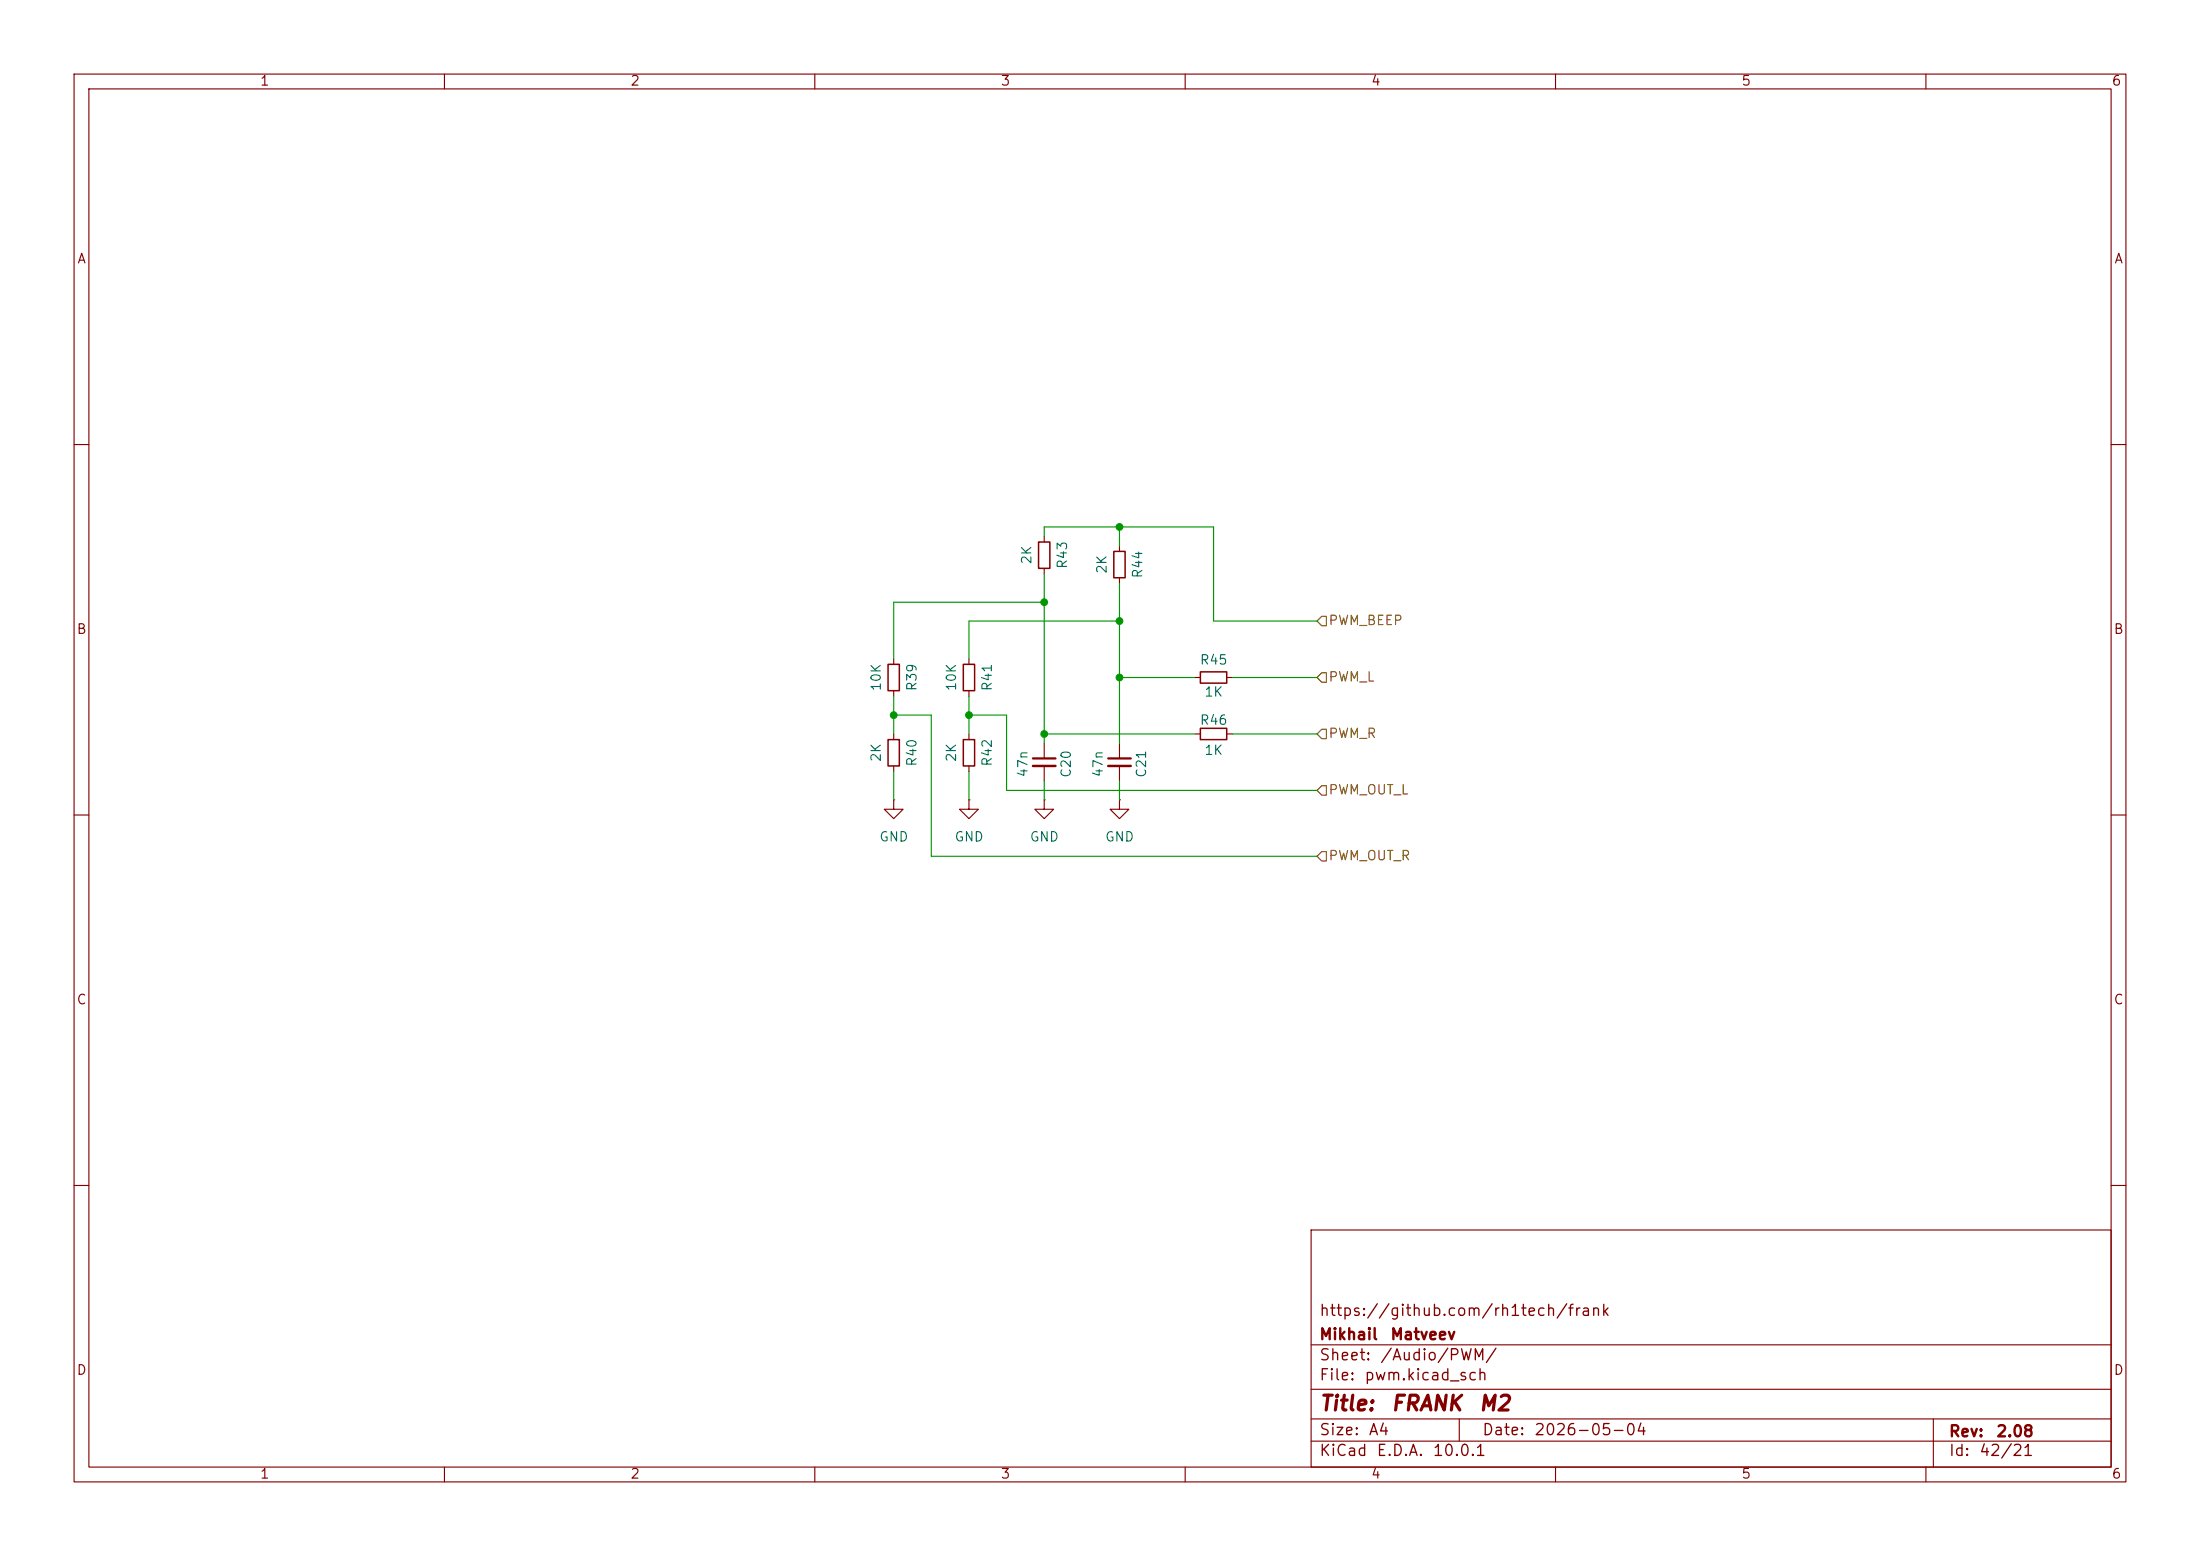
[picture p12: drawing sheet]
(kicad_sch
 (version 20260306)
 (generator "eeschema")
 (generator_version "10.0")
 (paper "A4")
 (title_block
  (title "${NAME} ${MODEL}")
  (date "${DATE}")
  (rev "${VERSION}")
  (company "Mikhail Matveev")
  (comment 1 "https://github.com/rh1tech/frank"))
 (lib_symbols
  (symbol "FRANK:C_Small"
   (pin_numbers (hide yes))
   (pin_names
    (offset 0.254) (hide yes)) (exclude_from_sim no) (in_bom yes) (on_board yes)
   (in_pos_files yes)
   (duplicate_pin_numbers_are_jumpers no)
   (property "Reference" "C" (at 0.254 1.778 0) (show_name no) (do_not_autoplace no) (effects (font (size 1.27 1.27)) (justify left)))
   (property "Value" "C_Small" (at 0.254 -2.032 0) (show_name no) (do_not_autoplace no) (effects (font (size 1.27 1.27)) (justify left)))
   (property "Footprint" "" (at 0 0 0) (show_name no) (do_not_autoplace no) (hide yes) (effects (font (size 1.27 1.27))))
   (property "Datasheet" "" (at 0 0 0) (show_name no) (do_not_autoplace no) (hide yes) (effects (font (size 1.27 1.27))))
   (property "Description" "Unpolarized capacitor, small symbol" (at 0 0 0) (show_name no) (do_not_autoplace no) (hide yes) (effects (font (size 1.27 1.27))))
   (symbol "C_Small_0_1"
    (polyline (pts (xy -1.524 0.508) (xy 1.524 0.508)) (stroke (width 0.3048) (type default)) (fill (type none)))
    (polyline (pts (xy -1.524 -0.508) (xy 1.524 -0.508)) (stroke (width 0.3302) (type default)) (fill (type none))))
   (symbol "C_Small_1_1"
    (pin passive line (at 0 2.54 270) (length 2.032) (name "" (effects (font (size 1.27 1.27)))) (number "1" (effects (font (size 1.27 1.27)))))
    (pin passive line (at 0 -2.54 90) (length 2.032) (name "" (effects (font (size 1.27 1.27)))) (number "2" (effects (font (size 1.27 1.27))))))
   (embedded_fonts no))
  (symbol "FRANK:R_Small"
   (pin_numbers (hide yes))
   (pin_names
    (offset 0.254) (hide yes)) (exclude_from_sim no) (in_bom yes) (on_board yes)
   (in_pos_files yes)
   (duplicate_pin_numbers_are_jumpers no)
   (property "Reference" "R" (at 0 0 90) (show_name no) (do_not_autoplace no) (effects (font (size 1.016 1.016))))
   (property "Value" "R_Small" (at 1.778 0 90) (show_name no) (do_not_autoplace no) (effects (font (size 1.27 1.27))))
   (property "Footprint" "" (at 0 0 0) (show_name no) (do_not_autoplace no) (hide yes) (effects (font (size 1.27 1.27))))
   (property "Datasheet" "" (at 0 0 0) (show_name no) (do_not_autoplace no) (hide yes) (effects (font (size 1.27 1.27))))
   (property "Description" "Resistor, small symbol" (at 0 0 0) (show_name no) (do_not_autoplace no) (hide yes) (effects (font (size 1.27 1.27))))
   (symbol "R_Small_0_1"
    (rectangle (start -0.762 1.778) (end 0.762 -1.778) (stroke (width 0.2032) (type default)) (fill (type none))))
   (symbol "R_Small_1_1"
    (pin passive line (at 0 2.54 270) (length 0.762) (name "" (effects (font (size 1.27 1.27)))) (number "1" (effects (font (size 1.27 1.27)))))
    (pin passive line (at 0 -2.54 90) (length 0.762) (name "" (effects (font (size 1.27 1.27)))) (number "2" (effects (font (size 1.27 1.27))))))
   (embedded_fonts no))
  (symbol "power:GND"
   (power global)
   (pin_numbers (hide yes))
   (pin_names
    (offset 0) (hide yes)) (exclude_from_sim no) (in_bom yes) (on_board yes)
   (in_pos_files yes)
   (duplicate_pin_numbers_are_jumpers no)
   (property "Reference" "#PWR" (at 0 -6.35 0) (show_name no) (do_not_autoplace no) (hide yes) (effects (font (size 1.27 1.27))))
   (property "Value" "GND" (at 0 -3.81 0) (show_name no) (do_not_autoplace no) (effects (font (size 1.27 1.27))))
   (property "Footprint" "" (at 0 0 0) (show_name no) (do_not_autoplace no) (hide yes) (effects (font (size 1.27 1.27))))
   (property "Datasheet" "" (at 0 0 0) (show_name no) (do_not_autoplace no) (hide yes) (effects (font (size 1.27 1.27))))
   (property "Description" "Power symbol creates a global label with name \"GND\" , ground" (at 0 0 0) (show_name no) (do_not_autoplace no) (hide yes) (effects (font (size 1.27 1.27))))
   (symbol "GND_0_1"
    (polyline (pts (xy 0 0) (xy 0 -1.27) (xy 1.27 -1.27) (xy 0 -2.54) (xy -1.27 -1.27) (xy 0 -1.27)) (stroke (width 0) (type default)) (fill (type none))))
   (symbol "GND_1_1"
    (pin power_in line (at 0 0 270) (length 0) (name "" (effects (font (size 1.27 1.27)))) (number "1" (effects (font (size 1.27 1.27))))))
   (embedded_fonts no)))
 (junction
  (at 140.97 99.06)
  (diameter 0)
  (color 0 0 0 0))
 (junction
  (at 151.13 71.12)
  (diameter 0)
  (color 0 0 0 0))
 (junction
  (at 140.97 81.28)
  (diameter 0)
  (color 0 0 0 0))
 (junction
  (at 151.13 83.82)
  (diameter 0)
  (color 0 0 0 0))
 (junction
  (at 130.81 96.52)
  (diameter 0)
  (color 0 0 0 0))
 (junction
  (at 120.65 96.52)
  (diameter 0)
  (color 0 0 0 0))
 (junction
  (at 151.13 91.44)
  (diameter 0)
  (color 0 0 0 0))
 (wire
  (pts (xy 151.13 83.82) (xy 151.13 91.44))
  (stroke (width 0) (type default)))
 (wire
  (pts (xy 125.73 115.57) (xy 177.8 115.57))
  (stroke (width 0) (type default)))
 (wire
  (pts (xy 166.37 99.06) (xy 177.8 99.06))
  (stroke (width 0) (type default)))
 (wire
  (pts (xy 125.73 96.52) (xy 125.73 115.57))
  (stroke (width 0) (type default)))
 (wire
  (pts (xy 140.97 105.41) (xy 140.97 107.95))
  (stroke (width 0) (type default)))
 (wire
  (pts (xy 140.97 99.06) (xy 161.29 99.06))
  (stroke (width 0) (type default)))
 (wire
  (pts (xy 130.81 96.52) (xy 130.81 99.06))
  (stroke (width 0) (type default)))
 (wire
  (pts (xy 140.97 71.12) (xy 151.13 71.12))
  (stroke (width 0) (type default)))
 (wire
  (pts (xy 163.83 83.82) (xy 177.8 83.82))
  (stroke (width 0) (type default)))
 (wire
  (pts (xy 120.65 104.14) (xy 120.65 107.95))
  (stroke (width 0) (type default)))
 (wire
  (pts (xy 151.13 71.12) (xy 163.83 71.12))
  (stroke (width 0) (type default)))
 (wire
  (pts (xy 151.13 83.82) (xy 130.81 83.82))
  (stroke (width 0) (type default)))
 (wire
  (pts (xy 120.65 96.52) (xy 120.65 99.06))
  (stroke (width 0) (type default)))
 (wire
  (pts (xy 163.83 71.12) (xy 163.83 83.82))
  (stroke (width 0) (type default)))
 (wire
  (pts (xy 151.13 73.66) (xy 151.13 71.12))
  (stroke (width 0) (type default)))
 (wire
  (pts (xy 166.37 91.44) (xy 177.8 91.44))
  (stroke (width 0) (type default)))
 (wire
  (pts (xy 130.81 104.14) (xy 130.81 107.95))
  (stroke (width 0) (type default)))
 (wire
  (pts (xy 135.89 96.52) (xy 135.89 106.68))
  (stroke (width 0) (type default)))
 (wire
  (pts (xy 130.81 96.52) (xy 135.89 96.52))
  (stroke (width 0) (type default)))
 (wire
  (pts (xy 140.97 77.47) (xy 140.97 81.28))
  (stroke (width 0) (type default)))
 (wire
  (pts (xy 140.97 81.28) (xy 140.97 99.06))
  (stroke (width 0) (type default)))
 (wire
  (pts (xy 151.13 78.74) (xy 151.13 83.82))
  (stroke (width 0) (type default)))
 (wire
  (pts (xy 140.97 72.39) (xy 140.97 71.12))
  (stroke (width 0) (type default)))
 (wire
  (pts (xy 130.81 83.82) (xy 130.81 88.9))
  (stroke (width 0) (type default)))
 (wire
  (pts (xy 135.89 106.68) (xy 177.8 106.68))
  (stroke (width 0) (type default)))
 (wire
  (pts (xy 151.13 91.44) (xy 161.29 91.44))
  (stroke (width 0) (type default)))
 (wire
  (pts (xy 151.13 105.41) (xy 151.13 107.95))
  (stroke (width 0) (type default)))
 (wire
  (pts (xy 140.97 99.06) (xy 140.97 100.33))
  (stroke (width 0) (type default)))
 (wire
  (pts (xy 120.65 93.98) (xy 120.65 96.52))
  (stroke (width 0) (type default)))
 (wire
  (pts (xy 120.65 96.52) (xy 125.73 96.52))
  (stroke (width 0) (type default)))
 (wire
  (pts (xy 120.65 81.28) (xy 140.97 81.28))
  (stroke (width 0) (type default)))
 (wire
  (pts (xy 130.81 93.98) (xy 130.81 96.52))
  (stroke (width 0) (type default)))
 (wire
  (pts (xy 120.65 88.9) (xy 120.65 81.28))
  (stroke (width 0) (type default)))
 (wire
  (pts (xy 151.13 91.44) (xy 151.13 100.33))
  (stroke (width 0) (type default)))
 (hierarchical_label "PWM_OUT_L"
  (shape input)
  (at 177.8 106.68 0)
  (effects (font (size 1.27 1.27)) (justify left)))
 (hierarchical_label "PWM_L"
  (shape input)
  (at 177.8 91.44 0)
  (effects (font (size 1.27 1.27)) (justify left)))
 (hierarchical_label "PWM_BEEP"
  (shape input)
  (at 177.8 83.82 0)
  (effects (font (size 1.27 1.27)) (justify left)))
 (hierarchical_label "PWM_OUT_R"
  (shape input)
  (at 177.8 115.57 0)
  (effects (font (size 1.27 1.27)) (justify left)))
 (hierarchical_label "PWM_R"
  (shape input)
  (at 177.8 99.06 0)
  (effects (font (size 1.27 1.27)) (justify left)))
 (symbol
  (lib_id "FRANK:R_Small")
  (at 163.83 91.44 90)
  (unit 1)
  (body_style 1)
  (exclude_from_sim no)
  (in_bom yes)
  (on_board yes)
  (in_pos_files yes)
  (dnp no)
  (property "Reference" "R45" (at 163.83 89.154 90) (show_name no) (do_not_autoplace no) (effects (font (size 1.27 1.27))))
  (property "Value" "1K" (at 163.83 93.472 90) (show_name no) (do_not_autoplace no) (effects (font (size 1.27 1.27))))
  (property "Footprint" "FRANK:R_0805_2012Metric" (at 163.83 91.44 0) (hide yes) (show_name no) (do_not_autoplace no) (effects (font (size 1.27 1.27))))
  (property "Datasheet" "" (at 163.83 91.44 0) (hide yes) (show_name no) (do_not_autoplace no) (effects (font (size 1.27 1.27))))
  (property "Description" "Resistor, small symbol" (at 163.83 91.44 0) (hide yes) (show_name no) (do_not_autoplace no) (effects (font (size 1.27 1.27))))
  (property "AliExpress" "https://www.aliexpress.com/item/1005005945735199.html" (at 163.83 91.44 0) (hide yes) (show_name no) (do_not_autoplace no) (effects (font (size 1.27 1.27))))
  (property "Availability" "" (at 163.83 91.44 0) (show_name no) (do_not_autoplace no) (effects (font (size 1.27 1.27))))
  (property "Check_prices" "" (at 163.83 91.44 0) (show_name no) (do_not_autoplace no) (effects (font (size 1.27 1.27))))
  (property "Description_1" "" (at 163.83 91.44 0) (show_name no) (do_not_autoplace no) (effects (font (size 1.27 1.27))))
  (property "MF" "" (at 163.83 91.44 0) (show_name no) (do_not_autoplace no) (effects (font (size 1.27 1.27))))
  (property "MP" "" (at 163.83 91.44 0) (show_name no) (do_not_autoplace no) (effects (font (size 1.27 1.27))))
  (property "Package" "" (at 163.83 91.44 0) (show_name no) (do_not_autoplace no) (effects (font (size 1.27 1.27))))
  (property "Price" "" (at 163.83 91.44 0) (show_name no) (do_not_autoplace no) (effects (font (size 1.27 1.27))))
  (property "SnapEDA_Link" "" (at 163.83 91.44 0) (show_name no) (do_not_autoplace no) (effects (font (size 1.27 1.27))))
  (pin "1")
  (pin "2"))
 (symbol
  (lib_id "FRANK:R_Small")
  (at 163.83 99.06 90)
  (unit 1)
  (body_style 1)
  (exclude_from_sim no)
  (in_bom yes)
  (on_board yes)
  (in_pos_files yes)
  (dnp no)
  (property "Reference" "R46" (at 163.83 97.282 90) (show_name no) (do_not_autoplace no) (effects (font (size 1.27 1.27))))
  (property "Value" "1K" (at 163.83 101.346 90) (show_name no) (do_not_autoplace no) (effects (font (size 1.27 1.27))))
  (property "Footprint" "FRANK:R_0805_2012Metric" (at 163.83 99.06 0) (hide yes) (show_name no) (do_not_autoplace no) (effects (font (size 1.27 1.27))))
  (property "Datasheet" "" (at 163.83 99.06 0) (hide yes) (show_name no) (do_not_autoplace no) (effects (font (size 1.27 1.27))))
  (property "Description" "Resistor, small symbol" (at 163.83 99.06 0) (hide yes) (show_name no) (do_not_autoplace no) (effects (font (size 1.27 1.27))))
  (property "AliExpress" "https://www.aliexpress.com/item/1005005945735199.html" (at 163.83 99.06 0) (hide yes) (show_name no) (do_not_autoplace no) (effects (font (size 1.27 1.27))))
  (property "Availability" "" (at 163.83 99.06 0) (show_name no) (do_not_autoplace no) (effects (font (size 1.27 1.27))))
  (property "Check_prices" "" (at 163.83 99.06 0) (show_name no) (do_not_autoplace no) (effects (font (size 1.27 1.27))))
  (property "Description_1" "" (at 163.83 99.06 0) (show_name no) (do_not_autoplace no) (effects (font (size 1.27 1.27))))
  (property "MF" "" (at 163.83 99.06 0) (show_name no) (do_not_autoplace no) (effects (font (size 1.27 1.27))))
  (property "MP" "" (at 163.83 99.06 0) (show_name no) (do_not_autoplace no) (effects (font (size 1.27 1.27))))
  (property "Package" "" (at 163.83 99.06 0) (show_name no) (do_not_autoplace no) (effects (font (size 1.27 1.27))))
  (property "Price" "" (at 163.83 99.06 0) (show_name no) (do_not_autoplace no) (effects (font (size 1.27 1.27))))
  (property "SnapEDA_Link" "" (at 163.83 99.06 0) (show_name no) (do_not_autoplace no) (effects (font (size 1.27 1.27))))
  (pin "1")
  (pin "2"))
 (symbol
  (lib_id "FRANK:R_Small")
  (at 151.13 76.2 0)
  (unit 1)
  (body_style 1)
  (exclude_from_sim no)
  (in_bom yes)
  (on_board yes)
  (in_pos_files yes)
  (dnp no)
  (property "Reference" "R44" (at 153.67 76.2 90) (show_name no) (do_not_autoplace no) (effects (font (size 1.27 1.27))))
  (property "Value" "2K" (at 148.844 76.2 90) (show_name no) (do_not_autoplace no) (effects (font (size 1.27 1.27))))
  (property "Footprint" "FRANK:R_0805_2012Metric" (at 151.13 76.2 0) (hide yes) (show_name no) (do_not_autoplace no) (effects (font (size 1.27 1.27))))
  (property "Datasheet" "" (at 151.13 76.2 0) (hide yes) (show_name no) (do_not_autoplace no) (effects (font (size 1.27 1.27))))
  (property "Description" "Resistor, small symbol" (at 151.13 76.2 0) (hide yes) (show_name no) (do_not_autoplace no) (effects (font (size 1.27 1.27))))
  (property "AliExpress" "https://www.aliexpress.com/item/1005005945735199.html" (at 151.13 76.2 0) (hide yes) (show_name no) (do_not_autoplace no) (effects (font (size 1.27 1.27))))
  (property "Availability" "" (at 151.13 76.2 0) (show_name no) (do_not_autoplace no) (effects (font (size 1.27 1.27))))
  (property "Check_prices" "" (at 151.13 76.2 0) (show_name no) (do_not_autoplace no) (effects (font (size 1.27 1.27))))
  (property "Description_1" "" (at 151.13 76.2 0) (show_name no) (do_not_autoplace no) (effects (font (size 1.27 1.27))))
  (property "MF" "" (at 151.13 76.2 0) (show_name no) (do_not_autoplace no) (effects (font (size 1.27 1.27))))
  (property "MP" "" (at 151.13 76.2 0) (show_name no) (do_not_autoplace no) (effects (font (size 1.27 1.27))))
  (property "Package" "" (at 151.13 76.2 0) (show_name no) (do_not_autoplace no) (effects (font (size 1.27 1.27))))
  (property "Price" "" (at 151.13 76.2 0) (show_name no) (do_not_autoplace no) (effects (font (size 1.27 1.27))))
  (property "SnapEDA_Link" "" (at 151.13 76.2 0) (show_name no) (do_not_autoplace no) (effects (font (size 1.27 1.27))))
  (pin "1")
  (pin "2"))
 (symbol
  (lib_id "FRANK:R_Small")
  (at 140.97 74.93 0)
  (unit 1)
  (body_style 1)
  (exclude_from_sim no)
  (in_bom yes)
  (on_board yes)
  (in_pos_files yes)
  (dnp no)
  (property "Reference" "R43" (at 143.51 74.93 90) (show_name no) (do_not_autoplace no) (effects (font (size 1.27 1.27))))
  (property "Value" "2K" (at 138.684 74.93 90) (show_name no) (do_not_autoplace no) (effects (font (size 1.27 1.27))))
  (property "Footprint" "FRANK:R_0805_2012Metric" (at 140.97 74.93 0) (hide yes) (show_name no) (do_not_autoplace no) (effects (font (size 1.27 1.27))))
  (property "Datasheet" "" (at 140.97 74.93 0) (hide yes) (show_name no) (do_not_autoplace no) (effects (font (size 1.27 1.27))))
  (property "Description" "Resistor, small symbol" (at 140.97 74.93 0) (hide yes) (show_name no) (do_not_autoplace no) (effects (font (size 1.27 1.27))))
  (property "AliExpress" "https://www.aliexpress.com/item/1005005945735199.html" (at 140.97 74.93 0) (hide yes) (show_name no) (do_not_autoplace no) (effects (font (size 1.27 1.27))))
  (property "Availability" "" (at 140.97 74.93 0) (show_name no) (do_not_autoplace no) (effects (font (size 1.27 1.27))))
  (property "Check_prices" "" (at 140.97 74.93 0) (show_name no) (do_not_autoplace no) (effects (font (size 1.27 1.27))))
  (property "Description_1" "" (at 140.97 74.93 0) (show_name no) (do_not_autoplace no) (effects (font (size 1.27 1.27))))
  (property "MF" "" (at 140.97 74.93 0) (show_name no) (do_not_autoplace no) (effects (font (size 1.27 1.27))))
  (property "MP" "" (at 140.97 74.93 0) (show_name no) (do_not_autoplace no) (effects (font (size 1.27 1.27))))
  (property "Package" "" (at 140.97 74.93 0) (show_name no) (do_not_autoplace no) (effects (font (size 1.27 1.27))))
  (property "Price" "" (at 140.97 74.93 0) (show_name no) (do_not_autoplace no) (effects (font (size 1.27 1.27))))
  (property "SnapEDA_Link" "" (at 140.97 74.93 0) (show_name no) (do_not_autoplace no) (effects (font (size 1.27 1.27))))
  (pin "1")
  (pin "2"))
 (symbol
  (lib_id "FRANK:C_Small")
  (at 140.97 102.87 0)
  (unit 1)
  (body_style 1)
  (exclude_from_sim no)
  (in_bom yes)
  (on_board yes)
  (in_pos_files yes)
  (dnp no)
  (property "Reference" "C20" (at 144.018 103.124 90) (show_name no) (do_not_autoplace no) (effects (font (size 1.27 1.27))))
  (property "Value" "47n" (at 138.176 103.124 90) (show_name no) (do_not_autoplace no) (effects (font (size 1.27 1.27))))
  (property "Footprint" "FRANK:C_0805_2012Metric" (at 140.97 102.87 0) (hide yes) (show_name no) (do_not_autoplace no) (effects (font (size 1.27 1.27))))
  (property "Datasheet" "" (at 140.97 102.87 0) (hide yes) (show_name no) (do_not_autoplace no) (effects (font (size 1.27 1.27))))
  (property "Description" "Unpolarized capacitor, small symbol" (at 140.97 102.87 0) (hide yes) (show_name no) (do_not_autoplace no) (effects (font (size 1.27 1.27))))
  (property "AliExpress" "https://www.aliexpress.com/item/33008008276.html" (at 140.97 102.87 0) (hide yes) (show_name no) (do_not_autoplace no) (effects (font (size 1.27 1.27))))
  (property "Availability" "" (at 140.97 102.87 0) (show_name no) (do_not_autoplace no) (effects (font (size 1.27 1.27))))
  (property "Check_prices" "" (at 140.97 102.87 0) (show_name no) (do_not_autoplace no) (effects (font (size 1.27 1.27))))
  (property "Description_1" "" (at 140.97 102.87 0) (show_name no) (do_not_autoplace no) (effects (font (size 1.27 1.27))))
  (property "MF" "" (at 140.97 102.87 0) (show_name no) (do_not_autoplace no) (effects (font (size 1.27 1.27))))
  (property "MP" "" (at 140.97 102.87 0) (show_name no) (do_not_autoplace no) (effects (font (size 1.27 1.27))))
  (property "Package" "" (at 140.97 102.87 0) (show_name no) (do_not_autoplace no) (effects (font (size 1.27 1.27))))
  (property "Price" "" (at 140.97 102.87 0) (show_name no) (do_not_autoplace no) (effects (font (size 1.27 1.27))))
  (property "SnapEDA_Link" "" (at 140.97 102.87 0) (show_name no) (do_not_autoplace no) (effects (font (size 1.27 1.27))))
  (pin "1")
  (pin "2"))
 (symbol
  (lib_id "power:GND")
  (at 140.97 107.95 0)
  (unit 1)
  (body_style 1)
  (exclude_from_sim no)
  (in_bom yes)
  (on_board yes)
  (in_pos_files yes)
  (dnp no)
  (property "Reference" "#PWR085" (at 140.97 114.3 0) (hide yes) (show_name no) (do_not_autoplace no) (effects (font (size 1.27 1.27))))
  (property "Value" "GND" (at 140.97 113.03 0) (show_name no) (do_not_autoplace no) (effects (font (size 1.27 1.27))))
  (property "Footprint" "" (at 140.97 107.95 0) (hide yes) (show_name no) (do_not_autoplace no) (effects (font (size 1.27 1.27))))
  (property "Datasheet" "" (at 140.97 107.95 0) (hide yes) (show_name no) (do_not_autoplace no) (effects (font (size 1.27 1.27))))
  (property "Description" "Power symbol creates a global label with name \"GND\" , ground" (at 140.97 107.95 0) (hide yes) (show_name no) (do_not_autoplace no) (effects (font (size 1.27 1.27))))
  (pin "1"))
 (symbol
  (lib_id "power:GND")
  (at 120.65 107.95 0)
  (unit 1)
  (body_style 1)
  (exclude_from_sim no)
  (in_bom yes)
  (on_board yes)
  (in_pos_files yes)
  (dnp no)
  (fields_autoplaced yes)
  (property "Reference" "#PWR083" (at 120.65 114.3 0) (hide yes) (show_name no) (do_not_autoplace no) (effects (font (size 1.27 1.27))))
  (property "Value" "GND" (at 120.65 113.03 0) (show_name no) (do_not_autoplace no) (effects (font (size 1.27 1.27))))
  (property "Footprint" "" (at 120.65 107.95 0) (hide yes) (show_name no) (do_not_autoplace no) (effects (font (size 1.27 1.27))))
  (property "Datasheet" "" (at 120.65 107.95 0) (hide yes) (show_name no) (do_not_autoplace no) (effects (font (size 1.27 1.27))))
  (property "Description" "Power symbol creates a global label with name \"GND\" , ground" (at 120.65 107.95 0) (hide yes) (show_name no) (do_not_autoplace no) (effects (font (size 1.27 1.27))))
  (pin "1"))
 (symbol
  (lib_id "FRANK:R_Small")
  (at 130.81 91.44 0)
  (unit 1)
  (body_style 1)
  (exclude_from_sim no)
  (in_bom yes)
  (on_board yes)
  (in_pos_files yes)
  (dnp no)
  (property "Reference" "R41" (at 133.35 91.44 90) (show_name no) (do_not_autoplace no) (effects (font (size 1.27 1.27))))
  (property "Value" "10K" (at 128.524 91.44 90) (show_name no) (do_not_autoplace no) (effects (font (size 1.27 1.27))))
  (property "Footprint" "FRANK:R_0805_2012Metric" (at 130.81 91.44 0) (hide yes) (show_name no) (do_not_autoplace no) (effects (font (size 1.27 1.27))))
  (property "Datasheet" "" (at 130.81 91.44 0) (hide yes) (show_name no) (do_not_autoplace no) (effects (font (size 1.27 1.27))))
  (property "Description" "Resistor, small symbol" (at 130.81 91.44 0) (hide yes) (show_name no) (do_not_autoplace no) (effects (font (size 1.27 1.27))))
  (property "AliExpress" "https://www.aliexpress.com/item/1005005945735199.html" (at 130.81 91.44 0) (hide yes) (show_name no) (do_not_autoplace no) (effects (font (size 1.27 1.27))))
  (property "Availability" "" (at 130.81 91.44 0) (show_name no) (do_not_autoplace no) (effects (font (size 1.27 1.27))))
  (property "Check_prices" "" (at 130.81 91.44 0) (show_name no) (do_not_autoplace no) (effects (font (size 1.27 1.27))))
  (property "Description_1" "" (at 130.81 91.44 0) (show_name no) (do_not_autoplace no) (effects (font (size 1.27 1.27))))
  (property "MF" "" (at 130.81 91.44 0) (show_name no) (do_not_autoplace no) (effects (font (size 1.27 1.27))))
  (property "MP" "" (at 130.81 91.44 0) (show_name no) (do_not_autoplace no) (effects (font (size 1.27 1.27))))
  (property "Package" "" (at 130.81 91.44 0) (show_name no) (do_not_autoplace no) (effects (font (size 1.27 1.27))))
  (property "Price" "" (at 130.81 91.44 0) (show_name no) (do_not_autoplace no) (effects (font (size 1.27 1.27))))
  (property "SnapEDA_Link" "" (at 130.81 91.44 0) (show_name no) (do_not_autoplace no) (effects (font (size 1.27 1.27))))
  (pin "1")
  (pin "2"))
 (symbol
  (lib_id "FRANK:R_Small")
  (at 130.81 101.6 0)
  (unit 1)
  (body_style 1)
  (exclude_from_sim no)
  (in_bom yes)
  (on_board yes)
  (in_pos_files yes)
  (dnp no)
  (property "Reference" "R42" (at 133.35 101.6 90) (show_name no) (do_not_autoplace no) (effects (font (size 1.27 1.27))))
  (property "Value" "2K" (at 128.524 101.6 90) (show_name no) (do_not_autoplace no) (effects (font (size 1.27 1.27))))
  (property "Footprint" "FRANK:R_0805_2012Metric" (at 130.81 101.6 0) (hide yes) (show_name no) (do_not_autoplace no) (effects (font (size 1.27 1.27))))
  (property "Datasheet" "" (at 130.81 101.6 0) (hide yes) (show_name no) (do_not_autoplace no) (effects (font (size 1.27 1.27))))
  (property "Description" "Resistor, small symbol" (at 130.81 101.6 0) (hide yes) (show_name no) (do_not_autoplace no) (effects (font (size 1.27 1.27))))
  (property "AliExpress" "https://www.aliexpress.com/item/1005005945735199.html" (at 130.81 101.6 0) (hide yes) (show_name no) (do_not_autoplace no) (effects (font (size 1.27 1.27))))
  (property "Availability" "" (at 130.81 101.6 0) (show_name no) (do_not_autoplace no) (effects (font (size 1.27 1.27))))
  (property "Check_prices" "" (at 130.81 101.6 0) (show_name no) (do_not_autoplace no) (effects (font (size 1.27 1.27))))
  (property "Description_1" "" (at 130.81 101.6 0) (show_name no) (do_not_autoplace no) (effects (font (size 1.27 1.27))))
  (property "MF" "" (at 130.81 101.6 0) (show_name no) (do_not_autoplace no) (effects (font (size 1.27 1.27))))
  (property "MP" "" (at 130.81 101.6 0) (show_name no) (do_not_autoplace no) (effects (font (size 1.27 1.27))))
  (property "Package" "" (at 130.81 101.6 0) (show_name no) (do_not_autoplace no) (effects (font (size 1.27 1.27))))
  (property "Price" "" (at 130.81 101.6 0) (show_name no) (do_not_autoplace no) (effects (font (size 1.27 1.27))))
  (property "SnapEDA_Link" "" (at 130.81 101.6 0) (show_name no) (do_not_autoplace no) (effects (font (size 1.27 1.27))))
  (pin "1")
  (pin "2"))
 (symbol
  (lib_id "FRANK:R_Small")
  (at 120.65 101.6 0)
  (unit 1)
  (body_style 1)
  (exclude_from_sim no)
  (in_bom yes)
  (on_board yes)
  (in_pos_files yes)
  (dnp no)
  (property "Reference" "R40" (at 123.19 101.6 90) (show_name no) (do_not_autoplace no) (effects (font (size 1.27 1.27))))
  (property "Value" "2K" (at 118.364 101.6 90) (show_name no) (do_not_autoplace no) (effects (font (size 1.27 1.27))))
  (property "Footprint" "FRANK:R_0805_2012Metric" (at 120.65 101.6 0) (hide yes) (show_name no) (do_not_autoplace no) (effects (font (size 1.27 1.27))))
  (property "Datasheet" "" (at 120.65 101.6 0) (hide yes) (show_name no) (do_not_autoplace no) (effects (font (size 1.27 1.27))))
  (property "Description" "Resistor, small symbol" (at 120.65 101.6 0) (hide yes) (show_name no) (do_not_autoplace no) (effects (font (size 1.27 1.27))))
  (property "AliExpress" "https://www.aliexpress.com/item/1005005945735199.html" (at 120.65 101.6 0) (hide yes) (show_name no) (do_not_autoplace no) (effects (font (size 1.27 1.27))))
  (property "Availability" "" (at 120.65 101.6 0) (show_name no) (do_not_autoplace no) (effects (font (size 1.27 1.27))))
  (property "Check_prices" "" (at 120.65 101.6 0) (show_name no) (do_not_autoplace no) (effects (font (size 1.27 1.27))))
  (property "Description_1" "" (at 120.65 101.6 0) (show_name no) (do_not_autoplace no) (effects (font (size 1.27 1.27))))
  (property "MF" "" (at 120.65 101.6 0) (show_name no) (do_not_autoplace no) (effects (font (size 1.27 1.27))))
  (property "MP" "" (at 120.65 101.6 0) (show_name no) (do_not_autoplace no) (effects (font (size 1.27 1.27))))
  (property "Package" "" (at 120.65 101.6 0) (show_name no) (do_not_autoplace no) (effects (font (size 1.27 1.27))))
  (property "Price" "" (at 120.65 101.6 0) (show_name no) (do_not_autoplace no) (effects (font (size 1.27 1.27))))
  (property "SnapEDA_Link" "" (at 120.65 101.6 0) (show_name no) (do_not_autoplace no) (effects (font (size 1.27 1.27))))
  (pin "1")
  (pin "2"))
 (symbol
  (lib_id "power:GND")
  (at 130.81 107.95 0)
  (unit 1)
  (body_style 1)
  (exclude_from_sim no)
  (in_bom yes)
  (on_board yes)
  (in_pos_files yes)
  (dnp no)
  (fields_autoplaced yes)
  (property "Reference" "#PWR084" (at 130.81 114.3 0) (hide yes) (show_name no) (do_not_autoplace no) (effects (font (size 1.27 1.27))))
  (property "Value" "GND" (at 130.81 113.03 0) (show_name no) (do_not_autoplace no) (effects (font (size 1.27 1.27))))
  (property "Footprint" "" (at 130.81 107.95 0) (hide yes) (show_name no) (do_not_autoplace no) (effects (font (size 1.27 1.27))))
  (property "Datasheet" "" (at 130.81 107.95 0) (hide yes) (show_name no) (do_not_autoplace no) (effects (font (size 1.27 1.27))))
  (property "Description" "Power symbol creates a global label with name \"GND\" , ground" (at 130.81 107.95 0) (hide yes) (show_name no) (do_not_autoplace no) (effects (font (size 1.27 1.27))))
  (pin "1"))
 (symbol
  (lib_id "FRANK:C_Small")
  (at 151.13 102.87 0)
  (unit 1)
  (body_style 1)
  (exclude_from_sim no)
  (in_bom yes)
  (on_board yes)
  (in_pos_files yes)
  (dnp no)
  (property "Reference" "C21" (at 154.178 103.124 90) (show_name no) (do_not_autoplace no) (effects (font (size 1.27 1.27))))
  (property "Value" "47n" (at 148.336 103.124 90) (show_name no) (do_not_autoplace no) (effects (font (size 1.27 1.27))))
  (property "Footprint" "FRANK:C_0805_2012Metric" (at 151.13 102.87 0) (hide yes) (show_name no) (do_not_autoplace no) (effects (font (size 1.27 1.27))))
  (property "Datasheet" "" (at 151.13 102.87 0) (hide yes) (show_name no) (do_not_autoplace no) (effects (font (size 1.27 1.27))))
  (property "Description" "Unpolarized capacitor, small symbol" (at 151.13 102.87 0) (hide yes) (show_name no) (do_not_autoplace no) (effects (font (size 1.27 1.27))))
  (property "AliExpress" "https://www.aliexpress.com/item/33008008276.html" (at 151.13 102.87 0) (hide yes) (show_name no) (do_not_autoplace no) (effects (font (size 1.27 1.27))))
  (property "Availability" "" (at 151.13 102.87 0) (show_name no) (do_not_autoplace no) (effects (font (size 1.27 1.27))))
  (property "Check_prices" "" (at 151.13 102.87 0) (show_name no) (do_not_autoplace no) (effects (font (size 1.27 1.27))))
  (property "Description_1" "" (at 151.13 102.87 0) (show_name no) (do_not_autoplace no) (effects (font (size 1.27 1.27))))
  (property "MF" "" (at 151.13 102.87 0) (show_name no) (do_not_autoplace no) (effects (font (size 1.27 1.27))))
  (property "MP" "" (at 151.13 102.87 0) (show_name no) (do_not_autoplace no) (effects (font (size 1.27 1.27))))
  (property "Package" "" (at 151.13 102.87 0) (show_name no) (do_not_autoplace no) (effects (font (size 1.27 1.27))))
  (property "Price" "" (at 151.13 102.87 0) (show_name no) (do_not_autoplace no) (effects (font (size 1.27 1.27))))
  (property "SnapEDA_Link" "" (at 151.13 102.87 0) (show_name no) (do_not_autoplace no) (effects (font (size 1.27 1.27))))
  (pin "1")
  (pin "2"))
 (symbol
  (lib_id "power:GND")
  (at 151.13 107.95 0)
  (unit 1)
  (body_style 1)
  (exclude_from_sim no)
  (in_bom yes)
  (on_board yes)
  (in_pos_files yes)
  (dnp no)
  (fields_autoplaced yes)
  (property "Reference" "#PWR086" (at 151.13 114.3 0) (hide yes) (show_name no) (do_not_autoplace no) (effects (font (size 1.27 1.27))))
  (property "Value" "GND" (at 151.13 113.03 0) (show_name no) (do_not_autoplace no) (effects (font (size 1.27 1.27))))
  (property "Footprint" "" (at 151.13 107.95 0) (hide yes) (show_name no) (do_not_autoplace no) (effects (font (size 1.27 1.27))))
  (property "Datasheet" "" (at 151.13 107.95 0) (hide yes) (show_name no) (do_not_autoplace no) (effects (font (size 1.27 1.27))))
  (property "Description" "Power symbol creates a global label with name \"GND\" , ground" (at 151.13 107.95 0) (hide yes) (show_name no) (do_not_autoplace no) (effects (font (size 1.27 1.27))))
  (pin "1"))
 (symbol
  (lib_id "FRANK:R_Small")
  (at 120.65 91.44 0)
  (unit 1)
  (body_style 1)
  (exclude_from_sim no)
  (in_bom yes)
  (on_board yes)
  (in_pos_files yes)
  (dnp no)
  (property "Reference" "R39" (at 123.19 91.44 90) (show_name no) (do_not_autoplace no) (effects (font (size 1.27 1.27))))
  (property "Value" "10K" (at 118.364 91.44 90) (show_name no) (do_not_autoplace no) (effects (font (size 1.27 1.27))))
  (property "Footprint" "FRANK:R_0805_2012Metric" (at 120.65 91.44 0) (hide yes) (show_name no) (do_not_autoplace no) (effects (font (size 1.27 1.27))))
  (property "Datasheet" "" (at 120.65 91.44 0) (hide yes) (show_name no) (do_not_autoplace no) (effects (font (size 1.27 1.27))))
  (property "Description" "Resistor, small symbol" (at 120.65 91.44 0) (hide yes) (show_name no) (do_not_autoplace no) (effects (font (size 1.27 1.27))))
  (property "AliExpress" "https://www.aliexpress.com/item/1005005945735199.html" (at 120.65 91.44 0) (hide yes) (show_name no) (do_not_autoplace no) (effects (font (size 1.27 1.27))))
  (property "Availability" "" (at 120.65 91.44 0) (show_name no) (do_not_autoplace no) (effects (font (size 1.27 1.27))))
  (property "Check_prices" "" (at 120.65 91.44 0) (show_name no) (do_not_autoplace no) (effects (font (size 1.27 1.27))))
  (property "Description_1" "" (at 120.65 91.44 0) (show_name no) (do_not_autoplace no) (effects (font (size 1.27 1.27))))
  (property "MF" "" (at 120.65 91.44 0) (show_name no) (do_not_autoplace no) (effects (font (size 1.27 1.27))))
  (property "MP" "" (at 120.65 91.44 0) (show_name no) (do_not_autoplace no) (effects (font (size 1.27 1.27))))
  (property "Package" "" (at 120.65 91.44 0) (show_name no) (do_not_autoplace no) (effects (font (size 1.27 1.27))))
  (property "Price" "" (at 120.65 91.44 0) (show_name no) (do_not_autoplace no) (effects (font (size 1.27 1.27))))
  (property "SnapEDA_Link" "" (at 120.65 91.44 0) (show_name no) (do_not_autoplace no) (effects (font (size 1.27 1.27))))
  (pin "1")
  (pin "2")))
